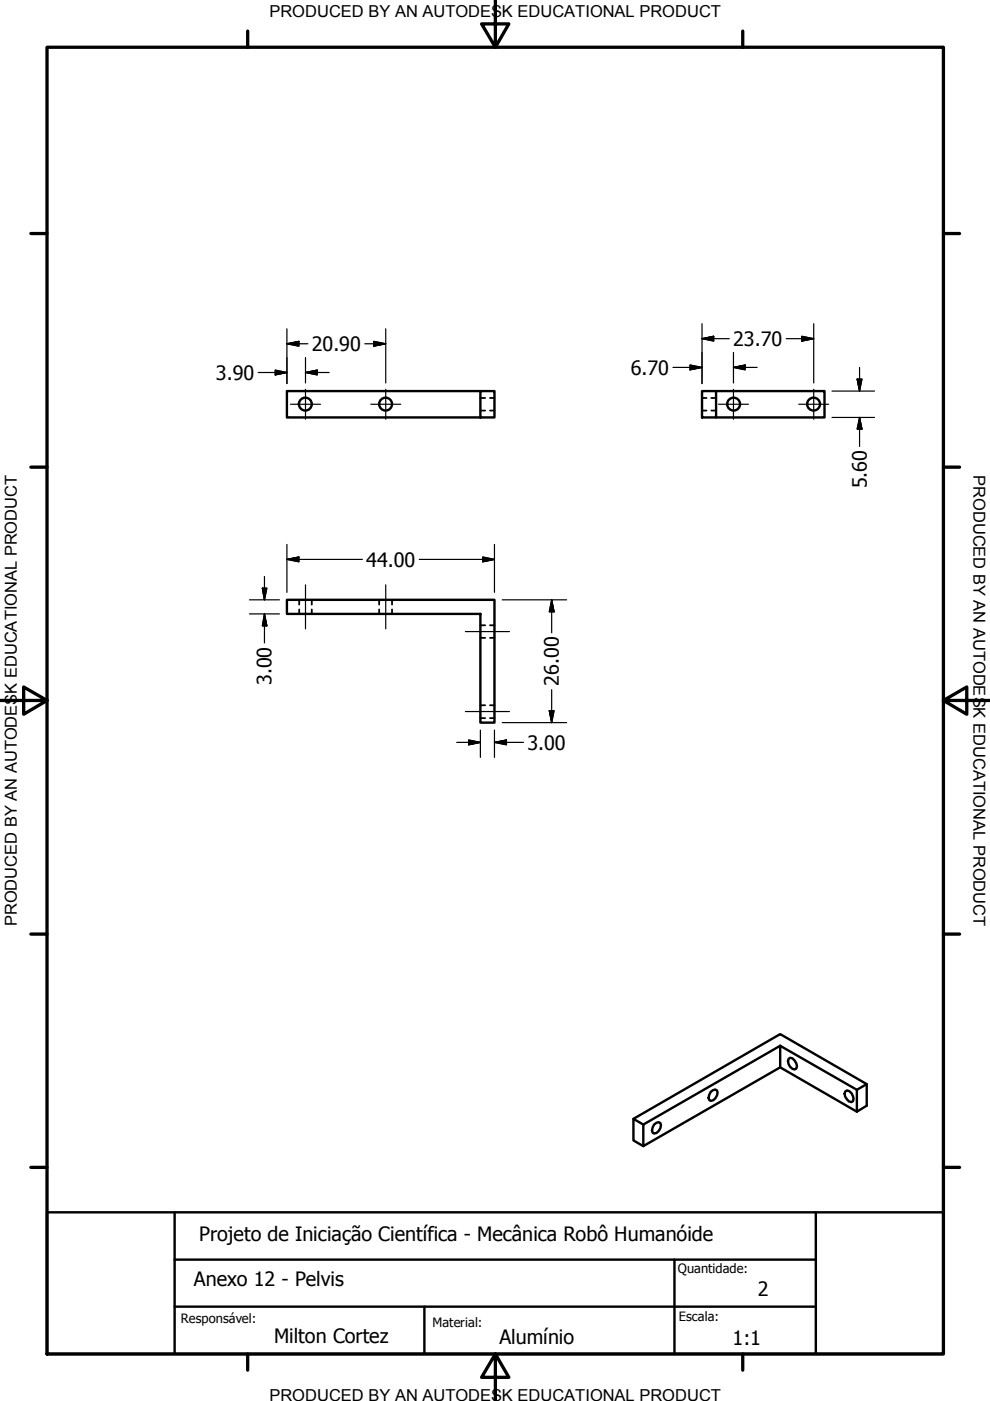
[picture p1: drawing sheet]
<svg xmlns="http://www.w3.org/2000/svg" width="210mm" height="297mm" viewBox="0 0 210 297" stroke-linecap="round" stroke-linejoin="round" font-family="sans-serif">
<!-- layer: Visible (ANSI) -->
<g fill="none" stroke="#000" stroke-width=".51">
<path d="M101.9 82.9h-41.1v5.6h41.1M101.9 82.9h2.9v5.6h-2.9zM148.8 82.9h3v5.6h-3zM151.8 82.9h23v5.6h-23M60.8 127.2h44v26h-2.9v-23h-41.1zM136.4 238.4l29-16.7v4.6l-29 16.7zM136.4 238.4l-2.1-1.2v4.6l2.1 1.2M138.7 238.4l.9-.5 .4 .2a1.71 1.71 0 0 1-1.3 2.2l-.3-.2-.2-.4zM150.7 231.5l.9-.5 .4 .2a1.71 1.71 0 0 1-1.3 2.2l-.3-.2-.2-.4zM165.4 221.7l16.3 9.4M165.4 226.3l16.3 9.4M167.2 224.5l.3-.2a1.82 1.82 0 0 1 1.3 2.3l-.3 .1a1.72 1.72 0 0 1-1.3-2.2z"/>
<path d="M179.2 231.4l.4-.2a1.74 1.74 0 0 1 1.2 2.3l-.3 .2a1.8 1.8 0 0 1-1.3-2.3zM183.8 229.9l-2.1 1.2v4.6l2.1-1.3v-4.5l-18.4-10.6-31.1 17.9"/>
<circle cx="64.7" cy="85.7" r="1.37"/>
<circle cx="81.8" cy="85.7" r="1.37"/>
<circle cx="155.5" cy="85.7" r="1.37"/>
<circle cx="172.5" cy="85.7" r="1.37"/>
</g>
<!-- layer: Hidden (ANSI) -->
<g fill="none" stroke="#000" stroke-width=".38">
<path d="M60.8 82.9v1.9M60.8 86.7v1.8M101.9 84.4h1M101.9 87h1M103.9 84.4h.9M103.9 87h.9M148.8 84.4h1M148.8 87h1M150.8 84.4h1M150.8 87h1M63.4 127.2v1M63.4 129.2v1"/>
<path d="M66.1 127.2v1M66.1 129.2v1M80.4 127.2v1M80.4 129.2v1M83.1 127.2v1M83.1 129.2v1M101.9 132.6h1M101.9 135.2h1M103.9 132.6h.9M103.9 135.2h.9M101.9 149.5h1M101.9 152.3h1"/>
<path d="M103.9 149.5h.9M103.9 152.3h.9"/>
</g>
<!-- layer: Border (ANSI) -->
<g fill="none" stroke="#000" stroke-width=".7">
<path d="M10 10h190v277.1h-190zM52.5 6.6v3.4M105 0v10l-2.9-4.9h5.8l-2.9 4.9M157.5 6.6v3.4M6.5 49.5h3.5M200 49.5h3.5M6.5 99h3.5M200 99h3.5M0 148.5h10l-5-2.8v5.7l5-2.9M200 148.5l5 2.9v-5.7l-5 2.8h10M6.5 198h3.5M200 198h3.5"/>
<path d="M6.5 247.5h3.5M200 247.5h3.5M52.5 287.1v3.4M105 287.1l2.9 4.9h-5.8l2.9-4.9v9.9M157.5 287.1v3.4"/>
</g>
<!-- layer: Title (ANSI) -->
<path d="M10 257h190v30.1h-190zM37 257v30.1M173 257v30.1M37 277h136M37 267.1h136M90 277v10.1M143 267.1v20" fill="none" stroke="#000" stroke-width=".51"/>
<!-- layer: Center Mark (ANSI) -->
<path d="M61.6 85.7h6.3M64.8 82.5v6.4M78.6 85.7h6.4M81.8 82.5v6.4M152.3 85.7h6.4M155.5 82.5v6.4M169.4 85.7h6.3M172.5 82.5v6.4" fill="none" stroke="#000" stroke-width=".25"/>
<!-- layer: Dimension (ANSI) -->
<g fill="none" stroke="#000" stroke-width=".25">
<path d="M54.7 79h6.1M58.4 78.5l2.4 .5-2.4 .5zM60.8 72.9l2.6-.5v1zM60.8 69.7v11.6M60.8 72.9h4.5M64.8 79l2.4-.5v1zM64.8 79h5M64.8 75.8v5.4M77.3 72.9h4.5M79.2 72.4l2.6 .5-2.6 .5zM81.8 69.7v11.5M142.7 77.9h6.1"/>
<path d="M146.3 77.4l2.5 .5-2.5 .5zM148.8 71.8l2.5-.5v1zM148.8 68.6v12.7M148.8 71.8h5.8M155.5 77.9l2.5-.5v1zM155.5 77.9h5M155.5 74.7v6.5M166.7 71.8h5.8M170 71.3l2.5 .5-2.5 .5zM172.5 68.6v12.6M182.2 77.9v5M176.4 82.9h9"/>
<path d="M176.4 88.5h9M181.7 80.4h1.1l-.6 2.5zM182.2 88.5l.6 2.5h-1.1zM182.2 88.5v6.2M60.8 118.6l2.6-.5v1zM60.8 115.4v10.2M60.8 118.6h16M88.9 118.6h15.9M102.4 118.1l2.4 .5-2.4 .5zM104.8 115.4v10.2M52.9 127.2h6.3M52.9 130.2h6.3"/>
<path d="M55.6 124.7h1l-.5 2.5zM56.1 130.2l.5 2.5h-1zM56.1 122.2v5M56.1 130.2v6.1M106.5 127.2h13.6M117 127.2l.5 2.5h-1zM117 127.2v7M96.8 157.4h5.1M99.4 156.9l2.5 .5-2.5 .5zM101.9 154.8v5.8M104.8 157.4l2.6-.5v1zM104.8 154.8v5.8"/>
<path d="M104.8 157.4h6.2M106.5 153.2h13.6M116.5 150.7h1l-.5 2.5zM117 146.2v7"/>
</g>
<g fill="#000" stroke="#000" stroke-width=".25">
<path d="M58.4 79.5l2.4-.5zM58.4 78.5l2.4 .5-2.4 .5zM60.8 72.9l2.6-.5zM60.8 72.9l2.6-.5v1zM64.8 79l2.4-.5zM64.8 79l2.4-.5v1zM79.2 73.4l2.6-.5zM79.2 72.4l2.6 .5-2.6 .5zM146.3 78.4l2.5-.5zM146.3 77.4l2.5 .5-2.5 .5zM148.8 71.8l2.5-.5zM148.8 71.8l2.5-.5v1z"/>
<path d="M155.5 77.9l2.5-.5zM155.5 77.9l2.5-.5v1zM170 72.3l2.5-.5zM170 71.3l2.5 .5-2.5 .5zM181.7 80.4l.5 2.5zM181.7 80.4h1.1l-.6 2.5zM182.2 88.5l.6 2.5zM182.2 88.5l.6 2.5h-1.1zM60.8 118.6l2.6-.5zM60.8 118.6l2.6-.5v1zM102.4 119.1l2.4-.5zM102.4 118.1l2.4 .5-2.4 .5z"/>
<path d="M55.6 124.7l.5 2.5zM55.6 124.7h1l-.5 2.5zM56.1 130.2l.5 2.5zM56.1 130.2l.5 2.5h-1zM117 127.2l.5 2.5zM117 127.2l.5 2.5h-1zM99.4 157.9l2.5-.5zM99.4 156.9l2.5 .5-2.5 .5zM104.8 157.4l2.6-.5zM104.8 157.4l2.6-.5v1zM116.5 150.7l.5 2.5zM116.5 150.7h1l-.5 2.5z"/>
</g>
<!-- layer: Centerline (ANSI) -->
<path d="M64.8 124v9.3M81.8 124v9.3M98.7 133.9h9.3M98.7 150.9h9.3" fill="none" stroke="#000" stroke-width=".25"/>
<g font-size="4.2">
<text x="66.1" y="74.4">20.90</text>
<text x="155.4" y="73.3">23.70</text>
<text x="45.8" y="80.5">3.90</text>
<text x="133.7" y="79.4">6.70</text>
<text x="183.8" y="103.6" transform="rotate(-90 183.8 103.6)">5.60</text>
<text x="77.7" y="120.1">44.00</text>
<text x="57.6" y="145.3" transform="rotate(-90 57.6 145.3)">3.00</text>
<text x="118.5" y="145.4" transform="rotate(-90 118.5 145.4)">26.00</text>
<text x="111.8" y="158.9">3.00</text>
<text x="42.2" y="263.1">Projeto de Iniciação Científica - Mecânica Robô Humanóide</text>
<text x="41.1" y="272.7">Anexo 12 - Pelvis</text>
<text x="160.7" y="274.7">2</text>
<text x="58.1" y="284.8">Milton Cortez</text>
<text x="105.9" y="285">Alumínio</text>
<text x="155.3" y="285.1">1:1</text>
</g>
<g font-size="3.5">
<text x="57.1" y="3.6">PRODUCED BY AN AUTODESK EDUCATIONAL PRODUCT</text>
<text x="206.4" y="100.7" transform="rotate(90 206.4 100.7)">PRODUCED BY AN AUTODESK EDUCATIONAL PRODUCT</text>
<text x="3.6" y="196.4" transform="rotate(-90 3.6 196.4)">PRODUCED BY AN AUTODESK EDUCATIONAL PRODUCT</text>
<text x="57.1" y="297">PRODUCED BY AN AUTODESK EDUCATIONAL PRODUCT</text>
</g>
<g font-size="2.7">
<text x="143.7" y="269.9">Quantidade:</text>
<text x="38.4" y="280.6">Responsável:</text>
<text x="91.7" y="281.3">Material:</text>
<text x="144" y="280">Escala:</text>
</g>
</svg>
